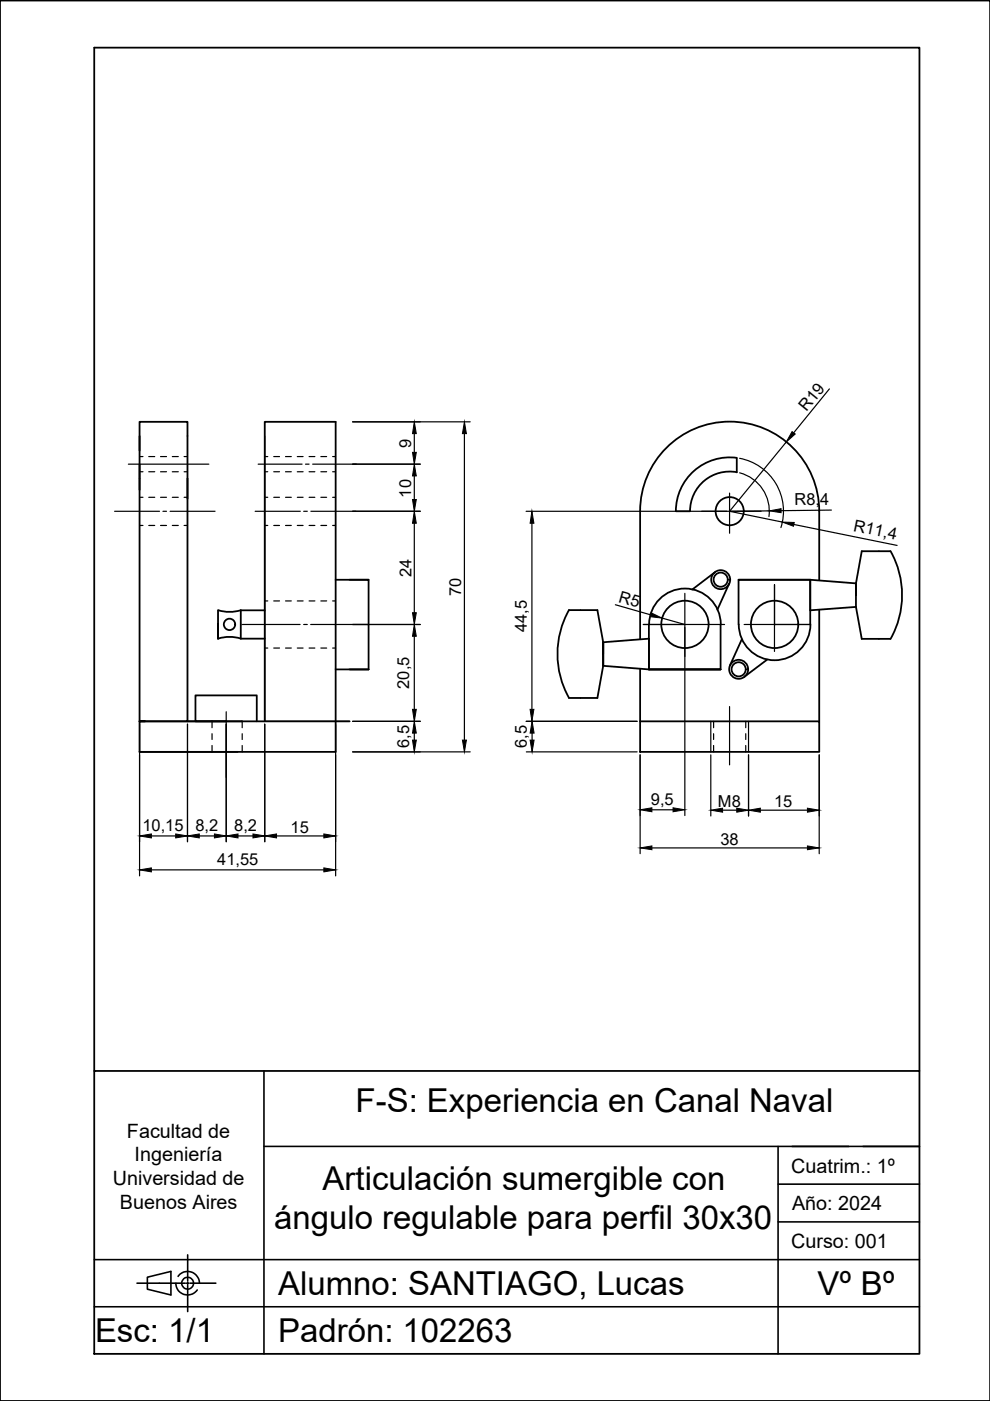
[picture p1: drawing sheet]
<svg xmlns="http://www.w3.org/2000/svg" width="210mm" height="297mm" viewBox="0 0 210 297" stroke-linecap="round" stroke-linejoin="round" font-family="sans-serif">
<!-- layer: 0 -->
<g fill="none" stroke="#000" stroke-width=".38">
<path d="M0 .1h209.9v296.9h-209.9zM29.6 95.6v-6.2h10.2v16.4M29.6 92.4v60.5M156.2 97.1a11.4 11.4 0 0 0-12.9 11.3h3a8.4 8.4 0 0 1 9.9-8.3v-3M39.8 101.4v51.5h-10.2h1.1M188.8 116.9h-6.1l-1.2 6.8-9.7-.8M188.8 116.9a18.9 18.9 0 0 1 0 18.6M46.2 129.4v6v-3M46.3 129.4l1.3 .3h1.4l2.1-.3M46.3 135.4l1.3-.3 1.4-.1 2.1 .4M51.1 129.4v6h5M51.1 129.4h5"/>
<path d="M71.2 122.9h6.9M74.1 122.9h4v19h-6.9M120.6 129.4h6.1l1.2 6.8M120.6 129.3a18.9 18.9 0 0 0 0 18.7M127.9 138.7v-2.5v5l9.7 .7M127.9 136.2l9.7-.8v6.5M127.9 136.2v5l-1.2 6.8h-6.1M151.6 121.3l-4.8 3.7M152.8 132.4a7.6 7.6 0 0 0-7.6-7.6 7.6 7.6 0 0 0-7.6 7.6v9.5h15.2v-9.5M154.6 123.7l-2.5 5.6M156.6 132.4v-9.5h15.2v9.5M156.6 122.9h15.2"/>
<path d="M156.6 132.4a7.6 7.6 0 0 0 7.6 7.6 7.6 7.6 0 0 0 7.6-7.6M157.3 135.6l-2.5 5.5M162.6 139.9l-4.8 3.6M171.8 122.9v6.5l9.7-.7v-5v2.5M173.7 122.9v-14.5a19 19 0 0 0-19-19 19 19 0 0 0-19 19v27M173.7 129.4v23.5M181.5 128.7l1.2 6.8h6.1M39.8 152.9h11.6M48 152.9h-6.6v-5.5h13v5.5M56.1 152.9v-63.5h15.1v70h-41.6v-6.5h44.5M135.7 152.9h38v6.5h-38zM135.7 141.9v11"/>
<path d="M137.6 141.9h15.2M20 227.1h174.9v59.9h-174.9zM20 227.1v-217h174.9v217"/>
<circle cx="154.7" cy="108.4" r="2.98"/>
<circle cx="48.7" cy="132.4" r="1.21"/>
<circle cx="145.2" cy="132.4" r="5"/>
<circle cx="152.8" cy="122.9" r="2.01"/>
<circle cx="152.8" cy="122.9" r="1.5"/>
<circle cx="164.2" cy="132.4" r="5"/>
<circle cx="156.6" cy="141.9" r="2.01"/>
<circle cx="156.6" cy="141.9" r="1.5"/>
</g>
<!-- layer: Ejes -->
<g fill="none" stroke="#000" stroke-width=".25">
<path d="M27.2 98.4h17.1M54.7 98.4h9.4M64.8 98.4h.7M66.3 98.4h9.3M24.3 108.4h9.5M34.5 108.4h.8M36.1 108.4h9.5M54.1 108.4h9.6M64.4 108.4h.8M65.9 108.4h9.5M148.8 108.4h12.6M154.7 104.5v8.6"/>
<path d="M51.4 132.4h12.2M64.4 132.4h.8M65.9 132.4h12.2M145.2 132.4h-8.8h17.2M145.2 125.8v13.4M157.8 132.4h14h-7.6v-8.4v14.1M48 150.9v14M150.7 152.9v6.5M154.7 149.8v12.4M158.7 152.9v6.5"/>
</g>
<g fill="none" stroke="#000" stroke-width=".25">
<path d="M29.6 96.8h.7M31.5 96.8h1.3M34 96.8h1.3M36.5 96.8h1.3M39 96.8h.8M56.1 96.8h.7M58 96.8h1.3M60.5 96.8h1.3M63 96.8h1.3M65.5 96.8h1.3M68 96.8h1.3M70.5 96.8h.7"/>
<path d="M29.6 111.4h.7M29.6 105.4h.7M29.6 100h.7M31.5 111.4h1.3M31.5 105.4h1.3M31.5 100h1.3M34 111.4h1.3M34 105.4h1.3M34 100h1.3M36.5 111.4h1.3M36.5 105.4h1.3M36.5 100h1.3"/>
<path d="M39 111.4h.8M39 105.4h.8M39 100h.8M56.1 111.4h.7M56.1 105.4h.7M56.1 100h.7M58 111.4h1.3M58 105.4h1.3M58 100h1.3M60.5 111.4h1.3M60.5 105.4h1.3M60.5 100h1.3"/>
<path d="M63 111.4h1.3M63 105.4h1.3M63 100h1.3M65.5 111.4h1.3M65.5 105.4h1.3M65.5 100h1.3M68 111.4h1.3M68 105.4h1.3M68 100h1.3M70.5 111.4h.7M70.5 105.4h.7M70.5 100h.7"/>
<path d="M56.1 127.4h.7M56.1 137.4h.7M58 127.4h1.3M58 137.4h1.3M60.5 127.4h1.3M60.5 137.4h1.3M63 127.4h1.3M63 137.4h1.3M65.5 127.4h1.3M65.5 137.4h1.3M68 127.4h1.3M68 137.4h1.3"/>
<path d="M70.5 127.4h.7M70.5 137.4h.7M45 152.9v1.4M45 155.6v1.2M45 158.1v1.3M51.4 152.9v1.4M51.4 155.6v1.2M51.4 158.1v1.3M151.3 152.9v1.4M151.3 155.6v1.2M151.3 158.1v1.3M158.1 152.9v1.4"/>
<path d="M158.1 155.6v1.2M158.1 158.1v1.3"/>
</g>
<!-- layer: Cotas -->
<g fill="none" stroke="#000" stroke-width=".25">
<path d="M56.1 92.4v60.5h18M74.8 98.4h14.3M74.8 89.4h24.9M87.8 91.9v4M98.5 91.9v65M156.8 97.2a11.4 11.4 0 0 1 8.8 14.7M166.7 93.7l-12 14.7M175.9 82.5l-7.6 9.3M74.8 108.4h14.3M87.8 100.9v5M87.8 110.9v19M111.5 108.4h42.6"/>
<path d="M112.8 110.9v39.5M154.7 108.4l11.2 2.3M156.8 100.2a8.4 8.4 0 0 1 6.2 9.3M163.1 108.3l-8.4 .1M168.3 111.2l21.9 4.4M176.3 108.1l-10.7 .2M74.8 132.4h14.3M87.8 134.9v15.5M130.5 128.2l7.5 2.2M140.4 131l4.8 1.4M145.2 133v39.9M29.6 153.5v32.2"/>
<path d="M39.8 153.5v25M48 153.5v25M56.1 153.5v25M71.2 153.5v32.2M74.8 159.4h24.9M74.8 152.9h14.3M87.8 155.4v1.5M111.5 152.9h23.6M111.6 159.4h23.5M112.8 155.4v1.5M32.1 177.2h5.2M42.2 177.2h3.3"/>
<path d="M50.5 177.2h3.1M58.6 177.2h10.1M135.7 160v21M138.2 179.8h33M138.2 171.7h4.5M150.7 160v13M153.2 171.8h3M158.7 160v13M161.2 171.8h10M173.7 160v21M32.1 184.4h36.6"/>
</g>
<g fill="#000" stroke="#000" stroke-width=".21">
<path d="M87.8 89.4l.5 2.5h-.8zM87.5 95.9h.8l-.5 2.5zM98.5 89.4l.4 2.5h-.9zM167.9 91.5l.7 .5-1.9 1.7zM87.8 108.4l.5 2.5h-.8zM87.5 105.9h.8l-.5 2.5zM87.8 98.4l.5 2.5h-.8zM112.8 108.4l.4 2.5h-.8zM163.1 108.3l2.5-.4v.8zM165.9 110.7l2.5 .1-.2 .8zM87.8 132.4l.5 2.5h-.8zM87.5 129.9h.8l-.5 2.5z"/>
<path d="M138.1 129.9l2.3 1.1-2.5-.2zM87.5 156.9h.8l-.5 2.5zM87.8 152.9l.5 2.5h-.8zM87.5 150.4h.8l-.5 2.5zM98 156.9h.9l-.4 2.5zM112.4 150.4h.8l-.4 2.5zM112.4 156.9h.8l-.4 2.5zM112.8 152.9l.4 2.5h-.8zM29.6 177.2l2.5-.4v.9zM37.3 176.8l2.5 .4-2.5 .5zM39.8 177.2l2.4-.4v.9zM45.5 176.8l2.5 .4-2.5 .5z"/>
<path d="M48 177.2l2.5-.4v.9zM53.6 176.8l2.5 .4-2.5 .5zM56.1 177.2l2.5-.4v.9zM68.7 176.8l2.5 .4-2.5 .5zM135.7 179.8l2.5-.4v.8zM135.7 171.7l2.5-.4v.8zM142.7 171.3l2.5 .4-2.5 .4zM150.7 171.8l2.5-.4v.8zM156.2 171.4l2.5 .4-2.5 .4zM158.7 171.8l2.5-.4v.8zM171.2 179.4l2.5 .4-2.5 .4zM171.2 171.4l2.5 .4-2.5 .4z"/>
<path d="M29.6 184.4l2.5-.4v.9zM68.7 184l2.5 .4-2.5 .5z"/>
</g>
<!-- layer: linea interna -->
<path d="M56 227.1v59.9M56 243.1h138.9M165 259.1h29.9M165 251.1h29.9M165 243.1v43.9M20 277.1h174.9M20 267.1h174.9" fill="none" stroke="#000" stroke-width=".34"/>
<!-- layer: lineas para letras -->
<path d="M167.9 243.1h12.1M183 243.1h11.9" fill="none" stroke="#000" stroke-width=".34"/>
<!-- layer: caligrafia 3.5mm -->
<g fill="none" stroke="#000" stroke-width=".34">
<path d="M29 272.1h10.3M31.2 270.8l5-1.2v5l-5-1.3zM37.3 272.1a2.48 2.48 0 0 0 1.7 2.4 2.48 2.48 0 0 0 2.8-1M37.8 270.6a2.5 2.5 0 0 1 2.7-.9 2.5 2.5 0 0 1 1.8 2.4M39.5 272.1h.5M39.8 266.1v5.5M39.8 271.8v.5M39.8 272.6v5.5M40.3 272.1h5.5"/>
<circle cx="39.8" cy="272.1" r="1.26"/>
</g>
<g font-size="7">
<text x="75.4" y="235.8">F-S: Experiencia en Canal Naval</text>
<text x="68.4" y="252.3">Articulación sumergible con</text>
<text x="58.1" y="260.6">ángulo regulable para perfil 30x30</text>
<text x="59" y="274.6">Alumno: SANTIAGO, Lucas</text>
<text x="173.4" y="274.6">Vº Bº</text>
<text x="20.1" y="284.6">Esc: 1/1</text>
<text x="59" y="284.6">Padrón: 102263</text>
</g>
<g font-size="4.2">
<text x="26.9" y="241.2">Facultad de</text>
<text x="23.9" y="251.2">Universidad de</text>
<text x="28.5" y="246.2">Ingeniería</text>
<text x="167.8" y="248.6">Cuatrim.: 1º</text>
<text x="25.4" y="256.2">Buenos Aires</text>
<text x="167.9" y="256.6">Año: 2024</text>
<text x="167.8" y="264.6">Curso: 001</text>
</g>
<g font-size="3.5">
<text x="171" y="87.4" transform="rotate(-51 171 87.4)">R19</text>
<text x="87.2" y="94.9" transform="rotate(-90 87.2 94.9)">9</text>
<text x="87.2" y="105.5" transform="rotate(-90 87.2 105.5)">10</text>
<text x="168.4" y="107.1" transform="rotate(-1 168.4 107.1)">R8,4</text>
<text x="180.8" y="112.6" transform="rotate(12 180.8 112.6)">R11,4</text>
<text x="87.2" y="122.3" transform="rotate(-90 87.2 122.3)">24</text>
<text x="97.8" y="126.4" transform="rotate(-90 97.8 126.4)">70</text>
<text x="131" y="127.7" transform="rotate(16 131 127.7)">R5</text>
<text x="111.7" y="134" transform="rotate(-90 111.7 134)">44,5</text>
<text x="86.7" y="146" transform="rotate(-90 86.7 146)">20,5</text>
<text x="86.7" y="158.6" transform="rotate(-90 86.7 158.6)">6,5</text>
<text x="111.7" y="158.6" transform="rotate(-90 111.7 158.6)">6,5</text>
<text x="138" y="170.6">9,5</text>
<text x="152.2" y="171.1">M8</text>
<text x="164.1" y="171.1">15</text>
<text x="30.2" y="176.1">10,15</text>
<text x="41.4" y="176.1">8,2</text>
<text x="49.7" y="176.1">8,2</text>
<text x="61.6" y="176.6">15</text>
<text x="152.7" y="179.1">38</text>
<text x="46.1" y="183.3">41,55</text>
</g>
</svg>
